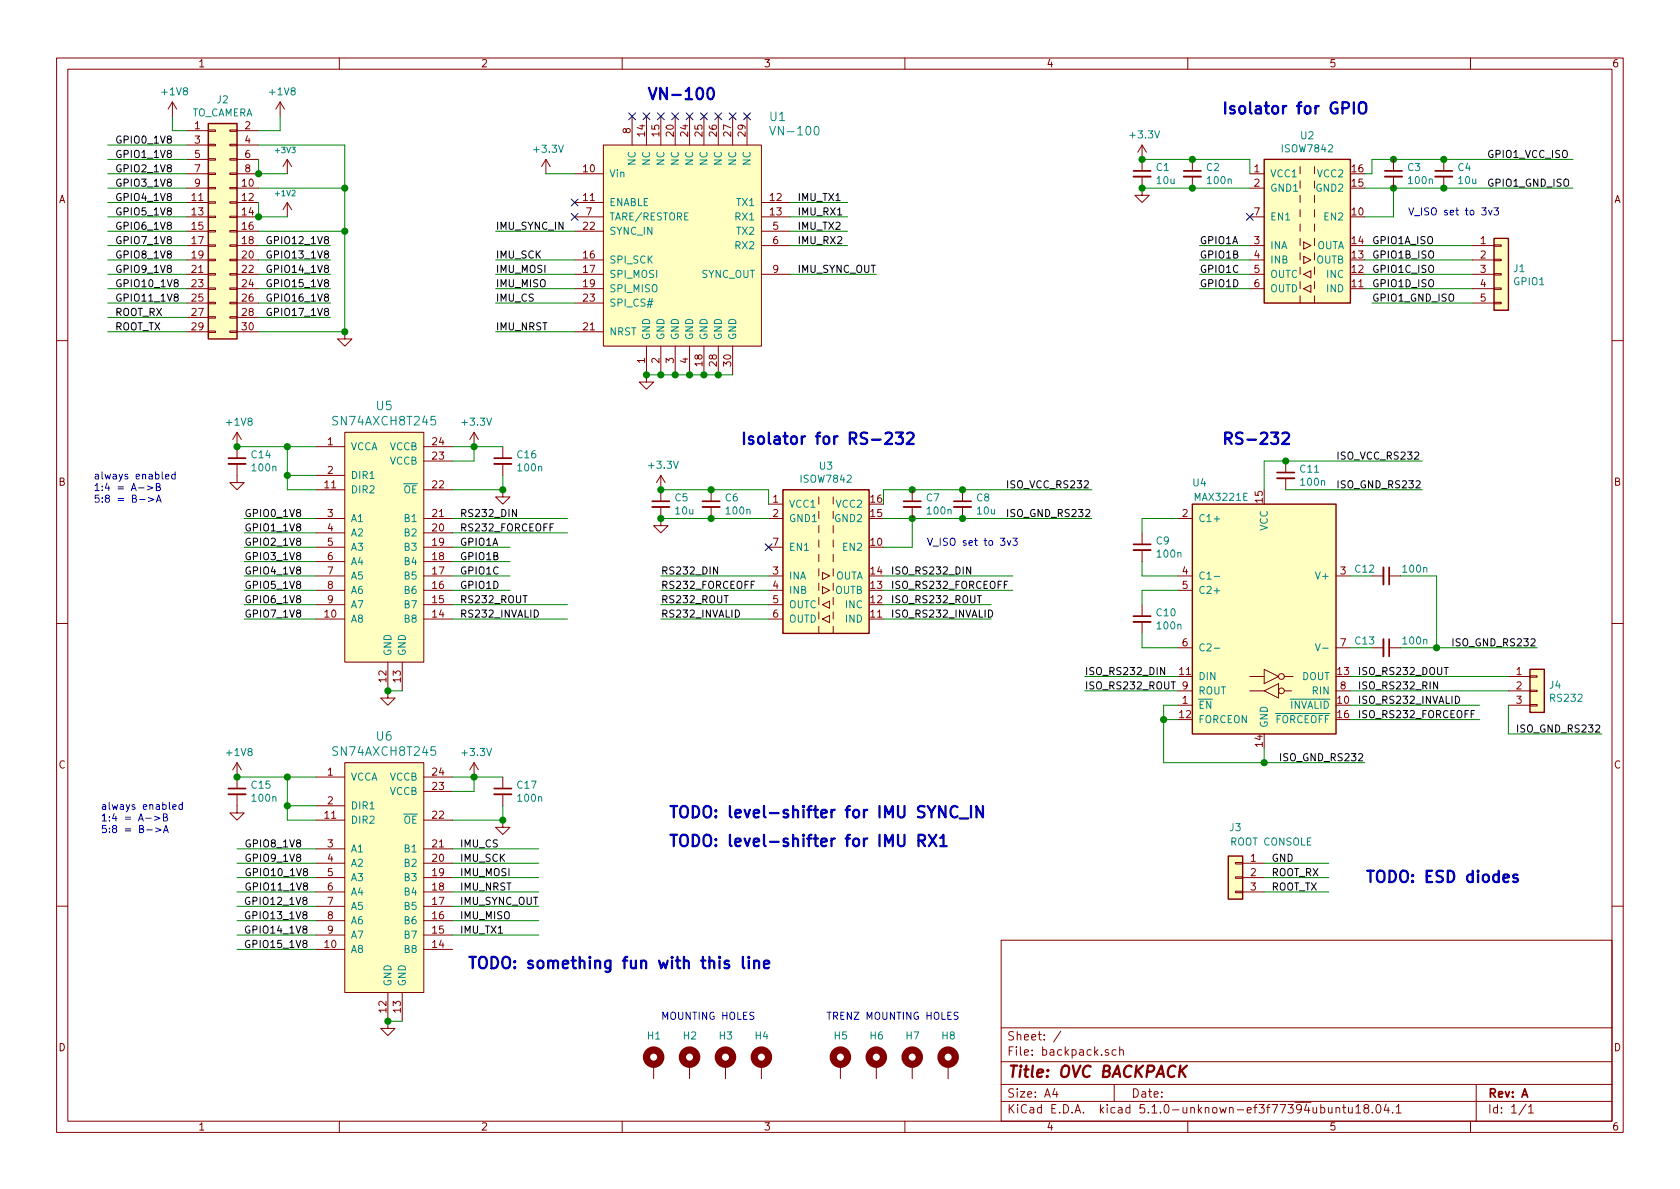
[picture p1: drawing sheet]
EESchema Schematic File Version 5
LIBS:backpack-cache
EELAYER 29 0
EELAYER END
$Descr A4 11693 8268
encoding utf-8
Sheet 1 1
Title "OVC BACKPACK"
Date ""
Rev "A"
Comp ""
Comment1 ""
Comment2 ""
Comment3 ""
Comment4 ""
$EndDescr
$Comp
L IMU:VN-100 U1
U 1 1
P 4700 1700
F 0 "U1" H 5350 2600 60  0000 L CNN
F 1 "VN-100" H 5350 2500 60  0000 L CNN
F 2 "IMU:VN-100" H 4700 1700 60  0001 C CNN
F 3 "http://www.vectornav.com/docs/default-source/documentation/vn-100-documentation/UM001.pdf?sfvrsn=10" H 5544 1594 60  0001 L CNN
	1    4700 1700
	1    0    0    -1  
$EndComp
$Comp
L Mechanical:MountingHole_Pad H1
U 1 1
P 4550 7400
F 0 "H1" H 4500 7600 50  0000 L CNN
F 1 "MountingHole_Pad" H 4650 7358 50  0001 L CNN
F 2 "MountingHole:MountingHole_3.2mm_M3_DIN965_Pad" H 4550 7400 50  0001 C CNN
F 3 "~" H 4550 7400 50  0001 C CNN
	1    4550 7400
	1    0    0    -1  
$EndComp
$Comp
L Mechanical:MountingHole_Pad H2
U 1 1
P 4800 7400
F 0 "H2" H 4750 7600 50  0000 L CNN
F 1 "MountingHole_Pad" H 4900 7358 50  0001 L CNN
F 2 "MountingHole:MountingHole_3.2mm_M3_DIN965_Pad" H 4800 7400 50  0001 C CNN
F 3 "~" H 4800 7400 50  0001 C CNN
	1    4800 7400
	1    0    0    -1  
$EndComp
$Comp
L Mechanical:MountingHole_Pad H3
U 1 1
P 5050 7400
F 0 "H3" H 5000 7600 50  0000 L CNN
F 1 "MountingHole_Pad" H 5150 7358 50  0001 L CNN
F 2 "MountingHole:MountingHole_3.2mm_M3_DIN965_Pad" H 5050 7400 50  0001 C CNN
F 3 "~" H 5050 7400 50  0001 C CNN
	1    5050 7400
	1    0    0    -1  
$EndComp
$Comp
L Mechanical:MountingHole_Pad H4
U 1 1
P 5300 7400
F 0 "H4" H 5250 7600 50  0000 L CNN
F 1 "MountingHole_Pad" H 5400 7358 50  0001 L CNN
F 2 "MountingHole:MountingHole_3.2mm_M3_DIN965_Pad" H 5300 7400 50  0001 C CNN
F 3 "~" H 5300 7400 50  0001 C CNN
	1    5300 7400
	1    0    0    -1  
$EndComp
$Comp
L Device:C_Small C1
U 1 1
P 7950 1200
F 0 "C1" H 8042 1246 50  0000 L CNN
F 1 "10u" H 8042 1155 50  0000 L CNN
F 2 "Capacitor_SMD:C_0603_1608Metric" H 7950 1200 50  0001 C CNN
F 3 "~" H 7950 1200 50  0001 C CNN
	1    7950 1200
	1    0    0    -1  
$EndComp
$Comp
L Device:C_Small C2
U 1 1
P 8300 1200
F 0 "C2" H 8392 1246 50  0000 L CNN
F 1 "100n" H 8392 1155 50  0000 L CNN
F 2 "Capacitor_SMD:C_0603_1608Metric" H 8300 1200 50  0001 C CNN
F 3 "~" H 8300 1200 50  0001 C CNN
	1    8300 1200
	1    0    0    -1  
$EndComp
$Comp
L power:GND #PWR0103
U 1 1
P 7950 1300
F 0 "#PWR0103" H 7950 1050 50  0001 C CNN
F 1 "GND" H 7955 1127 50  0001 C CNN
F 2 "" H 7950 1300 50  0001 C CNN
F 3 "" H 7950 1300 50  0001 C CNN
	1    7950 1300
	1    0    0    -1  
$EndComp
$Comp
L power:+3.3V #PWR0106
U 1 1
P 7950 1100
F 0 "#PWR0106" H 7950 950 50  0001 C CNN
F 1 "+3.3V" H 7965 1273 50  0000 C CNN
F 2 "" H 7950 1100 50  0001 C CNN
F 3 "" H 7950 1100 50  0001 C CNN
	1    7950 1100
	1    0    0    -1  
$EndComp
$Comp
L Isolator:ISO7342C U2
U 1 1
P 9100 1600
F 0 "U2" H 9100 2267 50  0000 C CNN
F 1 "ISOW7842" H 9100 2176 50  0000 C CNN
F 2 "Package_SO:SOIC-16W_7.5x10.3mm_P1.27mm" H 9100 1050 50  0001 C CIN
F 3 "http://www.ti.com/general/docs/lit/getliterature.tsp?genericPartNumber=iso7342c&fileType=pdf" H 9100 2000 50  0001 C CNN
	1    9100 1600
	1    0    0    -1  
$EndComp
Wire Wire Line
	7950 1100 8300 1100
Wire Wire Line
	8700 1100 8700 1200
Connection ~ 8300 1100
Wire Wire Line
	8300 1100 8700 1100
Wire Wire Line
	7950 1300 8300 1300
Connection ~ 8300 1300
Wire Wire Line
	8300 1300 8700 1300
Connection ~ 7950 1300
Wire Wire Line
	8700 1700 8350 1700
Text Label 8350 1700 0    50   ~ 0
GPIO1A
Wire Wire Line
	8700 1800 8350 1800
Text Label 8350 1800 0    50   ~ 0
GPIO1B
Wire Wire Line
	8700 1900 8350 1900
Text Label 8350 1900 0    50   ~ 0
GPIO1C
Wire Wire Line
	8700 2000 8350 2000
Text Label 8350 2000 0    50   ~ 0
GPIO1D
Wire Wire Line
	10250 1700 9500 1700
Text Label 9550 1700 0    50   ~ 0
GPIO1A_ISO
Wire Wire Line
	10250 1800 9500 1800
Text Label 9550 1800 0    50   ~ 0
GPIO1B_ISO
Wire Wire Line
	10250 1900 9500 1900
Text Label 9550 1900 0    50   ~ 0
GPIO1C_ISO
Wire Wire Line
	10250 2000 9500 2000
Text Label 9550 2000 0    50   ~ 0
GPIO1D_ISO
Connection ~ 7950 1100
$Comp
L Connector_Generic:Conn_01x05 J1
U 1 1
P 10450 1900
F 0 "J1" H 10530 1942 50  0000 L CNN
F 1 "GPIO1" H 10530 1851 50  0000 L CNN
F 2 "Connector_Molex:Molex_Nano-Fit_105313-xx05_1x05_P2.50mm_Horizontal" H 10450 1900 50  0001 C CNN
F 3 "~" H 10450 1900 50  0001 C CNN
	1    10450 1900
	1    0    0    -1  
$EndComp
$Comp
L Device:C_Small C4
U 1 1
P 10050 1200
F 0 "C4" H 10142 1246 50  0000 L CNN
F 1 "10u" H 10142 1155 50  0000 L CNN
F 2 "Capacitor_SMD:C_0603_1608Metric" H 10050 1200 50  0001 C CNN
F 3 "~" H 10050 1200 50  0001 C CNN
	1    10050 1200
	1    0    0    -1  
$EndComp
Wire Wire Line
	9500 1300 9700 1300
Connection ~ 9700 1300
Connection ~ 10050 1300
Wire Wire Line
	9500 1200 9550 1200
Wire Wire Line
	9550 1200 9550 1100
Wire Wire Line
	9550 1100 9700 1100
Connection ~ 9700 1100
Connection ~ 10050 1100
Text Label 10350 1100 0    50   ~ 0
GPIO1_VCC_ISO
Wire Wire Line
	10050 1100 10950 1100
Wire Wire Line
	10050 1300 10950 1300
Text Label 9550 2100 0    50   ~ 0
GPIO1_GND_ISO
Wire Wire Line
	9550 2100 10250 2100
Text Label 10350 1300 0    50   ~ 0
GPIO1_GND_ISO
$Comp
L power:GND #PWR0101
U 1 1
P 4500 2600
F 0 "#PWR0101" H 4500 2350 50  0001 C CNN
F 1 "GND" H 4505 2427 50  0001 C CNN
F 2 "" H 4500 2600 50  0001 C CNN
F 3 "" H 4500 2600 50  0001 C CNN
	1    4500 2600
	1    0    0    -1  
$EndComp
$Comp
L power:+3.3V #PWR0102
U 1 1
P 3800 1200
F 0 "#PWR0102" H 3800 1050 50  0001 C CNN
F 1 "+3.3V" H 3815 1373 50  0000 C CNN
F 2 "" H 3800 1200 50  0001 C CNN
F 3 "" H 3800 1200 50  0001 C CNN
	1    3800 1200
	1    0    0    -1  
$EndComp
Wire Wire Line
	3800 1200 4000 1200
Wire Wire Line
	9700 1300 10050 1300
Wire Wire Line
	9700 1100 10050 1100
$Comp
L Device:C_Small C3
U 1 1
P 9700 1200
F 0 "C3" H 9792 1246 50  0000 L CNN
F 1 "100n" H 9792 1155 50  0000 L CNN
F 2 "Capacitor_SMD:C_0603_1608Metric" H 9700 1200 50  0001 C CNN
F 3 "~" H 9700 1200 50  0001 C CNN
	1    9700 1200
	1    0    0    -1  
$EndComp
Text Notes 4600 7100 0    50   ~ 0
MOUNTING HOLES
Wire Wire Line
	4000 1600 3450 1600
Text Label 3450 1600 0    50   ~ 0
IMU_SYNC_IN
Wire Wire Line
	4000 1800 3450 1800
Text Label 3450 1800 0    50   ~ 0
IMU_SCK
Wire Wire Line
	4000 1900 3450 1900
Text Label 3450 1900 0    50   ~ 0
IMU_MOSI
Wire Wire Line
	4000 2000 3450 2000
Text Label 3450 2000 0    50   ~ 0
IMU_MISO
Wire Wire Line
	4000 2100 3450 2100
Text Label 3450 2100 0    50   ~ 0
IMU_CS
Wire Wire Line
	4000 2300 3450 2300
Text Label 3450 2300 0    50   ~ 0
IMU_NRST
Text Label 5550 1900 0    50   ~ 0
IMU_SYNC_OUT
Wire Wire Line
	5500 1900 6100 1900
Text Label 5550 1400 0    50   ~ 0
IMU_TX1
Wire Wire Line
	5500 1400 5900 1400
Text Label 5550 1500 0    50   ~ 0
IMU_RX1
Wire Wire Line
	5500 1500 5900 1500
Text Label 5550 1600 0    50   ~ 0
IMU_TX2
Wire Wire Line
	5500 1600 5900 1600
Text Label 5550 1700 0    50   ~ 0
IMU_RX2
Wire Wire Line
	5500 1700 5900 1700
NoConn ~ 4400 800 
NoConn ~ 4500 800 
NoConn ~ 4600 800 
NoConn ~ 4700 800 
NoConn ~ 4800 800 
NoConn ~ 4900 800 
NoConn ~ 5000 800 
NoConn ~ 5100 800 
NoConn ~ 5200 800 
$Comp
L Connector_Generic:Conn_02x15_Odd_Even J2
U 1 1
P 1500 1600
F 0 "J2" H 1550 2517 50  0000 C CNN
F 1 "TO_CAMERA" H 1550 2426 50  0000 C CNN
F 2 "Connector_PinSocket_1.27mm:PinSocket_2x15_P1.27mm_Vertical" H 1500 1600 50  0001 C CNN
F 3 "~" H 1500 1600 50  0001 C CNN
	1    1500 1600
	1    0    0    -1  
$EndComp
Wire Wire Line
	1300 900  1200 900 
Wire Wire Line
	1200 900  1200 800 
$Comp
L power:+1V8 #PWR0104
U 1 1
P 1200 800
F 0 "#PWR0104" H 1200 650 50  0001 C CNN
F 1 "+1V8" H 1215 973 50  0000 C CNN
F 2 "" H 1200 800 50  0001 C CNN
F 3 "" H 1200 800 50  0001 C CNN
	1    1200 800 
	1    0    0    -1  
$EndComp
$Comp
L power:+1V8 #PWR0105
U 1 1
P 1950 800
F 0 "#PWR0105" H 1950 650 50  0001 C CNN
F 1 "+1V8" H 1965 973 50  0000 C CNN
F 2 "" H 1950 800 50  0001 C CNN
F 3 "" H 1950 800 50  0001 C CNN
	1    1950 800 
	1    0    0    -1  
$EndComp
Wire Wire Line
	1800 900  1950 900 
Wire Wire Line
	1950 900  1950 800 
Text Label 800  1000 0    50   ~ 0
GPIO0_1V8
Wire Wire Line
	750  1000 1300 1000
Text Label 800  1100 0    50   ~ 0
GPIO1_1V8
Wire Wire Line
	750  1100 1300 1100
Text Label 800  1200 0    50   ~ 0
GPIO2_1V8
Wire Wire Line
	750  1200 1300 1200
Text Label 800  1300 0    50   ~ 0
GPIO3_1V8
Wire Wire Line
	750  1300 1300 1300
Text Label 800  1400 0    50   ~ 0
GPIO4_1V8
Wire Wire Line
	750  1400 1300 1400
Text Label 800  1500 0    50   ~ 0
GPIO5_1V8
Wire Wire Line
	750  1500 1300 1500
Text Label 800  1600 0    50   ~ 0
GPIO6_1V8
Wire Wire Line
	750  1600 1300 1600
Text Label 800  1700 0    50   ~ 0
GPIO7_1V8
Wire Wire Line
	750  1700 1300 1700
Text Label 800  1800 0    50   ~ 0
GPIO8_1V8
Wire Wire Line
	750  1800 1300 1800
Text Label 800  1900 0    50   ~ 0
GPIO9_1V8
Wire Wire Line
	750  1900 1300 1900
Text Label 800  2000 0    50   ~ 0
GPIO10_1V8
Wire Wire Line
	750  2000 1300 2000
Text Label 800  2100 0    50   ~ 0
GPIO11_1V8
Wire Wire Line
	750  2100 1300 2100
Text Label 800  2200 0    50   ~ 0
ROOT_RX
Wire Wire Line
	750  2200 1300 2200
Text Label 800  2300 0    50   ~ 0
ROOT_TX
Wire Wire Line
	750  2300 1300 2300
Text Label 2300 1700 2    50   ~ 0
GPIO12_1V8
Wire Wire Line
	2300 1700 1800 1700
Text Label 2300 1800 2    50   ~ 0
GPIO13_1V8
Wire Wire Line
	2300 1800 1800 1800
Text Label 2300 1900 2    50   ~ 0
GPIO14_1V8
Wire Wire Line
	2300 1900 1800 1900
Text Label 2300 2000 2    50   ~ 0
GPIO15_1V8
Wire Wire Line
	2300 2000 1800 2000
Text Label 2300 2100 2    50   ~ 0
GPIO16_1V8
Wire Wire Line
	2300 2100 1800 2100
Text Label 2300 2200 2    50   ~ 0
GPIO17_1V8
Wire Wire Line
	2300 2200 1800 2200
$Comp
L power:+3V3 #PWR0107
U 1 1
P 2000 1200
F 0 "#PWR0107" H 2000 1050 50  0001 C CNN
F 1 "+3V3" H 2015 1365 39  0000 C CNN
F 2 "" H 2000 1200 50  0001 C CNN
F 3 "" H 2000 1200 50  0001 C CNN
	1    2000 1200
	-1   0    0    -1  
$EndComp
Wire Wire Line
	2000 1200 1800 1200
$Comp
L power:+1V2 #PWR0108
U 1 1
P 2000 1500
F 0 "#PWR0108" H 2000 1350 50  0001 C CNN
F 1 "+1V2" H 2015 1665 39  0000 C CNN
F 2 "" H 2000 1500 50  0001 C CNN
F 3 "" H 2000 1500 50  0001 C CNN
	1    2000 1500
	-1   0    0    -1  
$EndComp
Wire Wire Line
	2000 1500 1800 1500
Wire Wire Line
	1800 1600 2400 1600
Wire Wire Line
	2400 1600 2400 2300
Wire Wire Line
	2400 2300 1800 2300
Wire Wire Line
	1800 1300 2400 1300
Wire Wire Line
	2400 1300 2400 1600
Connection ~ 2400 1600
Wire Wire Line
	1800 1000 2400 1000
Wire Wire Line
	2400 1000 2400 1300
Connection ~ 2400 1300
$Comp
L power:GND #PWR0109
U 1 1
P 2400 2300
F 0 "#PWR0109" H 2400 2050 50  0001 C CNN
F 1 "GND" H 2405 2127 50  0001 C CNN
F 2 "" H 2400 2300 50  0001 C CNN
F 3 "" H 2400 2300 50  0001 C CNN
	1    2400 2300
	-1   0    0    -1  
$EndComp
Connection ~ 2400 2300
Wire Wire Line
	1800 1400 1800 1500
Wire Wire Line
	1800 1100 1800 1200
$Comp
L Connector_Generic:Conn_01x03 J3
U 1 1
P 8600 6100
F 0 "J3" H 8600 6450 50  0000 C CNN
F 1 "ROOT CONSOLE" H 8350 6350 50  0000 C CNN
F 2 "Connector_PinHeader_2.54mm:PinHeader_1x03_P2.54mm_Horizontal" H 8600 6100 50  0001 C CNN
F 3 "~" H 8600 6100 50  0001 C CNN
	1    8600 6100
	-1   0    0    -1  
$EndComp
Text Label 8850 6100 0    50   ~ 0
ROOT_RX
Wire Wire Line
	8800 6100 9250 6100
Text Label 8850 6200 0    50   ~ 0
ROOT_TX
Wire Wire Line
	8800 6200 9250 6200
Wire Wire Line
	8800 6000 9250 6000
Text Label 8850 6000 0    50   ~ 0
GND
$Comp
L Device:C_Small C5
U 1 1
P 4600 3500
F 0 "C5" H 4692 3546 50  0000 L CNN
F 1 "10u" H 4692 3455 50  0000 L CNN
F 2 "Capacitor_SMD:C_0603_1608Metric" H 4600 3500 50  0001 C CNN
F 3 "~" H 4600 3500 50  0001 C CNN
	1    4600 3500
	1    0    0    -1  
$EndComp
$Comp
L Device:C_Small C6
U 1 1
P 4950 3500
F 0 "C6" H 5042 3546 50  0000 L CNN
F 1 "100n" H 5042 3455 50  0000 L CNN
F 2 "Capacitor_SMD:C_0603_1608Metric" H 4950 3500 50  0001 C CNN
F 3 "~" H 4950 3500 50  0001 C CNN
	1    4950 3500
	1    0    0    -1  
$EndComp
$Comp
L power:GND #PWR0110
U 1 1
P 4600 3600
F 0 "#PWR0110" H 4600 3350 50  0001 C CNN
F 1 "GND" H 4605 3427 50  0001 C CNN
F 2 "" H 4600 3600 50  0001 C CNN
F 3 "" H 4600 3600 50  0001 C CNN
	1    4600 3600
	1    0    0    -1  
$EndComp
$Comp
L power:+3.3V #PWR0111
U 1 1
P 4600 3400
F 0 "#PWR0111" H 4600 3250 50  0001 C CNN
F 1 "+3.3V" H 4615 3573 50  0000 C CNN
F 2 "" H 4600 3400 50  0001 C CNN
F 3 "" H 4600 3400 50  0001 C CNN
	1    4600 3400
	1    0    0    -1  
$EndComp
$Comp
L Isolator:ISO7342C U3
U 1 1
P 5750 3900
F 0 "U3" H 5750 4567 50  0000 C CNN
F 1 "ISOW7842" H 5750 4476 50  0000 C CNN
F 2 "Package_SO:SOIC-16W_7.5x10.3mm_P1.27mm" H 5750 3350 50  0001 C CIN
F 3 "http://www.ti.com/general/docs/lit/getliterature.tsp?genericPartNumber=iso7342c&fileType=pdf" H 5750 4300 50  0001 C CNN
	1    5750 3900
	1    0    0    -1  
$EndComp
Wire Wire Line
	4600 3400 4950 3400
Wire Wire Line
	5350 3400 5350 3500
Connection ~ 4950 3400
Wire Wire Line
	4950 3400 5350 3400
Wire Wire Line
	4600 3600 4950 3600
Connection ~ 4950 3600
Wire Wire Line
	4950 3600 5350 3600
Connection ~ 4600 3600
Wire Wire Line
	5350 4000 4600 4000
Text Label 4600 4000 0    50   ~ 0
RS232_DIN
Wire Wire Line
	5350 4100 4600 4100
Wire Wire Line
	5350 4200 4600 4200
Text Label 4600 4200 0    50   ~ 0
RS232_ROUT
Wire Wire Line
	5350 4300 4600 4300
Text Label 4600 4300 0    50   ~ 0
RS232_INVALID
Text Label 6200 4100 0    50   ~ 0
ISO_RS232_FORCEOFF
Wire Wire Line
	6900 4200 6150 4200
Text Label 6200 4200 0    50   ~ 0
ISO_RS232_ROUT
Wire Wire Line
	6900 4300 6150 4300
Text Label 6200 4300 0    50   ~ 0
ISO_RS232_INVALID
Connection ~ 4600 3400
$Comp
L Device:C_Small C8
U 1 1
P 6700 3500
F 0 "C8" H 6792 3546 50  0000 L CNN
F 1 "10u" H 6792 3455 50  0000 L CNN
F 2 "Capacitor_SMD:C_0603_1608Metric" H 6700 3500 50  0001 C CNN
F 3 "~" H 6700 3500 50  0001 C CNN
	1    6700 3500
	1    0    0    -1  
$EndComp
Wire Wire Line
	6150 3600 6350 3600
Connection ~ 6350 3600
Connection ~ 6700 3600
Connection ~ 6350 3400
Connection ~ 6700 3400
Text Label 7000 3400 0    50   ~ 0
ISO_VCC_RS232
Wire Wire Line
	6700 3400 7600 3400
Wire Wire Line
	6700 3600 7600 3600
Text Label 7000 3600 0    50   ~ 0
ISO_GND_RS232
Wire Wire Line
	6350 3600 6700 3600
Wire Wire Line
	6350 3400 6700 3400
$Comp
L Device:C_Small C7
U 1 1
P 6350 3500
F 0 "C7" H 6442 3546 50  0000 L CNN
F 1 "100n" H 6442 3455 50  0000 L CNN
F 2 "Capacitor_SMD:C_0603_1608Metric" H 6350 3500 50  0001 C CNN
F 3 "~" H 6350 3500 50  0001 C CNN
	1    6350 3500
	1    0    0    -1  
$EndComp
Text Label 4600 4100 0    50   ~ 0
RS232_FORCEOFF
$Comp
L Mechanical:MountingHole_Pad H5
U 1 1
P 5850 7400
F 0 "H5" H 5800 7600 50  0000 L CNN
F 1 "MountingHole_Pad" H 5950 7358 50  0001 L CNN
F 2 "MountingHole:MountingHole_3.2mm_M3_DIN965_Pad" H 5850 7400 50  0001 C CNN
F 3 "~" H 5850 7400 50  0001 C CNN
	1    5850 7400
	1    0    0    -1  
$EndComp
$Comp
L Mechanical:MountingHole_Pad H6
U 1 1
P 6100 7400
F 0 "H6" H 6050 7600 50  0000 L CNN
F 1 "MountingHole_Pad" H 6200 7358 50  0001 L CNN
F 2 "MountingHole:MountingHole_3.2mm_M3_DIN965_Pad" H 6100 7400 50  0001 C CNN
F 3 "~" H 6100 7400 50  0001 C CNN
	1    6100 7400
	1    0    0    -1  
$EndComp
$Comp
L Mechanical:MountingHole_Pad H7
U 1 1
P 6350 7400
F 0 "H7" H 6300 7600 50  0000 L CNN
F 1 "MountingHole_Pad" H 6450 7358 50  0001 L CNN
F 2 "MountingHole:MountingHole_3.2mm_M3_DIN965_Pad" H 6350 7400 50  0001 C CNN
F 3 "~" H 6350 7400 50  0001 C CNN
	1    6350 7400
	1    0    0    -1  
$EndComp
$Comp
L Mechanical:MountingHole_Pad H8
U 1 1
P 6600 7400
F 0 "H8" H 6550 7600 50  0000 L CNN
F 1 "MountingHole_Pad" H 6700 7358 50  0001 L CNN
F 2 "MountingHole:MountingHole_3.2mm_M3_DIN965_Pad" H 6600 7400 50  0001 C CNN
F 3 "~" H 6600 7400 50  0001 C CNN
	1    6600 7400
	1    0    0    -1  
$EndComp
Text Notes 5750 7100 0    50   ~ 0
TRENZ MOUNTING HOLES
Text Notes 9500 6150 0    79   ~ 16
TODO: ESD diodes
NoConn ~ 8700 1500
NoConn ~ 5350 3800
Wire Wire Line
	9500 1500 9700 1500
Wire Wire Line
	9700 1500 9700 1300
Wire Wire Line
	6150 3800 6350 3800
Wire Wire Line
	6350 3800 6350 3600
Text Notes 9800 1500 0    50   ~ 0
V_ISO set to 3v3
Text Notes 6450 3800 0    50   ~ 0
V_ISO set to 3v3
$Comp
L Interface_UART:MAX3221 U4
U 1 1
P 8800 4300
F 0 "U4" H 8350 5250 50  0000 C CNN
F 1 "MAX3221E" H 8500 5150 50  0000 C CNN
F 2 "Package_SO:TSSOP-16_4.4x5mm_P0.65mm" H 8850 4300 50  0001 C CIN
F 3 "http://www.ti.com/lit/ds/symlink/max3221.pdf" H 8800 5250 50  0001 C CNN
	1    8800 4300
	1    0    0    -1  
$EndComp
Wire Wire Line
	8200 4700 7550 4700
Text Label 7550 4700 0    50   ~ 0
ISO_RS232_DIN
Wire Wire Line
	8200 4800 7550 4800
Text Label 7550 4800 0    50   ~ 0
ISO_RS232_ROUT
Text Label 9450 4900 0    50   ~ 0
ISO_RS232_INVALID
Text Label 9450 5000 0    50   ~ 0
ISO_RS232_FORCEOFF
Wire Wire Line
	8200 4900 8100 4900
Wire Wire Line
	8100 4900 8100 5000
Wire Wire Line
	8200 5000 8100 5000
Text Label 9450 4700 0    50   ~ 0
ISO_RS232_DOUT
Text Label 9450 4800 0    50   ~ 0
ISO_RS232_RIN
$Comp
L Connector_Generic:Conn_01x03 J4
U 1 1
P 10700 4800
F 0 "J4" H 10780 4842 50  0000 L CNN
F 1 "RS232" H 10780 4751 50  0000 L CNN
F 2 "Connector_Molex:Molex_Nano-Fit_105313-xx03_1x03_P2.50mm_Horizontal" H 10700 4800 50  0001 C CNN
F 3 "~" H 10700 4800 50  0001 C CNN
	1    10700 4800
	1    0    0    -1  
$EndComp
$Comp
L Device:C_Small C9
U 1 1
P 7950 3800
F 0 "C9" H 8042 3846 50  0000 L CNN
F 1 "100n" H 8042 3755 50  0000 L CNN
F 2 "Capacitor_SMD:C_0603_1608Metric" H 7950 3800 50  0001 C CNN
F 3 "~" H 7950 3800 50  0001 C CNN
	1    7950 3800
	1    0    0    -1  
$EndComp
Wire Wire Line
	8200 3600 7950 3600
Wire Wire Line
	7950 3600 7950 3700
Wire Wire Line
	7950 3900 7950 4000
Wire Wire Line
	7950 4000 8200 4000
$Comp
L Device:C_Small C10
U 1 1
P 7950 4300
F 0 "C10" H 8042 4346 50  0000 L CNN
F 1 "100n" H 8042 4255 50  0000 L CNN
F 2 "Capacitor_SMD:C_0603_1608Metric" H 7950 4300 50  0001 C CNN
F 3 "~" H 7950 4300 50  0001 C CNN
	1    7950 4300
	1    0    0    -1  
$EndComp
Wire Wire Line
	8200 4100 7950 4100
Wire Wire Line
	7950 4100 7950 4200
Wire Wire Line
	7950 4400 7950 4500
Wire Wire Line
	7950 4500 8200 4500
Wire Wire Line
	9550 4000 9400 4000
$Comp
L Device:C_Small C13
U 1 1
P 9650 4500
F 0 "C13" V 9600 4350 50  0000 C CNN
F 1 "100n" V 9600 4700 50  0000 C CNN
F 2 "Capacitor_SMD:C_0603_1608Metric" H 9650 4500 50  0001 C CNN
F 3 "~" H 9650 4500 50  0001 C CNN
	1    9650 4500
	0    1    1    0   
$EndComp
$Comp
L Device:C_Small C12
U 1 1
P 9650 4000
F 0 "C12" V 9600 3850 50  0000 C CNN
F 1 "100n" V 9600 4200 50  0000 C CNN
F 2 "Capacitor_SMD:C_0603_1608Metric" H 9650 4000 50  0001 C CNN
F 3 "~" H 9650 4000 50  0001 C CNN
	1    9650 4000
	0    1    1    0   
$EndComp
Wire Wire Line
	9550 4500 9400 4500
Wire Wire Line
	9750 4500 10000 4500
Wire Wire Line
	10000 4500 10000 4000
Wire Wire Line
	10000 4000 9750 4000
$Comp
L Device:C_Small C11
U 1 1
P 8950 3300
F 0 "C11" H 9042 3346 50  0000 L CNN
F 1 "100n" H 9042 3255 50  0000 L CNN
F 2 "Capacitor_SMD:C_0603_1608Metric" H 8950 3300 50  0001 C CNN
F 3 "~" H 8950 3300 50  0001 C CNN
	1    8950 3300
	1    0    0    -1  
$EndComp
Text Label 10100 4500 0    50   ~ 0
ISO_GND_RS232
Connection ~ 8100 5000
Wire Wire Line
	10000 4500 10700 4500
Connection ~ 10000 4500
Text Label 9300 3400 0    50   ~ 0
ISO_GND_RS232
Wire Wire Line
	8950 3400 9900 3400
Wire Wire Line
	8950 3200 8800 3200
Text Label 9300 3200 0    50   ~ 0
ISO_VCC_RS232
Wire Wire Line
	8950 3200 9900 3200
Connection ~ 8950 3200
Text Label 8900 5300 0    50   ~ 0
ISO_GND_RS232
Wire Wire Line
	8800 5300 9500 5300
Text Label 10550 5100 0    50   ~ 0
ISO_GND_RS232
Wire Wire Line
	9400 4700 10500 4700
Wire Wire Line
	9400 4800 10500 4800
Wire Wire Line
	10500 4900 10500 5100
Wire Wire Line
	6150 4100 7050 4100
Wire Wire Line
	9400 5000 10300 5000
Wire Wire Line
	9400 4900 10300 4900
Wire Wire Line
	10500 5100 11150 5100
Text Notes 5150 3100 0    79   ~ 16
Isolator for RS-232
$Comp
L voltage_translators:SN74AXCH8T245 U5
U 1 1
P 2700 3900
F 0 "U5" H 2675 4987 60  0000 C CNN
F 1 "SN74AXCH8T245" H 2675 4881 60  0000 C CNN
F 2 "Package_SO:TSSOP-24_4.4x7.8mm_P0.65mm" H 2700 3900 60  0001 C CNN
F 3 "" H 2700 3900 60  0000 C CNN
	1    2700 3900
	1    0    0    -1  
$EndComp
Wire Wire Line
	2000 3100 2200 3100
Wire Wire Line
	2200 3300 2000 3300
Wire Wire Line
	2000 3300 2000 3100
$Comp
L Device:C_Small C14
U 1 1
P 1650 3200
F 0 "C14" H 1742 3246 50  0000 L CNN
F 1 "100n" H 1742 3155 50  0000 L CNN
F 2 "Capacitor_SMD:C_0603_1608Metric" H 1650 3200 50  0001 C CNN
F 3 "~" H 1650 3200 50  0001 C CNN
	1    1650 3200
	1    0    0    -1  
$EndComp
Wire Wire Line
	1650 3100 2000 3100
Connection ~ 2000 3100
$Comp
L power:+1V8 #PWR01
U 1 1
P 1650 3100
F 0 "#PWR01" H 1650 2950 50  0001 C CNN
F 1 "+1V8" H 1665 3273 50  0000 C CNN
F 2 "" H 1650 3100 50  0001 C CNN
F 3 "" H 1650 3100 50  0001 C CNN
	1    1650 3100
	1    0    0    -1  
$EndComp
Connection ~ 1650 3100
$Comp
L power:+3.3V #PWR07
U 1 1
P 3300 3100
F 0 "#PWR07" H 3300 2950 50  0001 C CNN
F 1 "+3.3V" H 3315 3273 50  0000 C CNN
F 2 "" H 3300 3100 50  0001 C CNN
F 3 "" H 3300 3100 50  0001 C CNN
	1    3300 3100
	1    0    0    -1  
$EndComp
Wire Wire Line
	3150 3100 3300 3100
Wire Wire Line
	3150 3200 3300 3200
Wire Wire Line
	3300 3200 3300 3100
Connection ~ 3300 3100
$Comp
L Device:C_Small C16
U 1 1
P 3500 3200
F 0 "C16" H 3592 3246 50  0000 L CNN
F 1 "100n" H 3592 3155 50  0000 L CNN
F 2 "Capacitor_SMD:C_0603_1608Metric" H 3500 3200 50  0001 C CNN
F 3 "~" H 3500 3200 50  0001 C CNN
	1    3500 3200
	1    0    0    -1  
$EndComp
Wire Wire Line
	3300 3100 3500 3100
Wire Wire Line
	3150 3400 3500 3400
Wire Wire Line
	3500 3400 3500 3300
$Comp
L power:GND #PWR09
U 1 1
P 3500 3400
F 0 "#PWR09" H 3500 3150 50  0001 C CNN
F 1 "GND" H 3505 3227 50  0001 C CNN
F 2 "" H 3500 3400 50  0001 C CNN
F 3 "" H 3500 3400 50  0001 C CNN
	1    3500 3400
	1    0    0    -1  
$EndComp
Connection ~ 3500 3400
$Comp
L power:GND #PWR05
U 1 1
P 2700 4800
F 0 "#PWR05" H 2700 4550 50  0001 C CNN
F 1 "GND" H 2705 4627 50  0001 C CNN
F 2 "" H 2700 4800 50  0001 C CNN
F 3 "" H 2700 4800 50  0001 C CNN
	1    2700 4800
	1    0    0    -1  
$EndComp
Wire Wire Line
	2700 4800 2800 4800
Text Notes 650  3500 0    50   ~ 0
always enabled\n1:4 = A->B\n5:8 = B->A
Text Label 1700 3600 0    50   ~ 0
GPIO0_1V8
Wire Wire Line
	1700 3600 2200 3600
Text Label 1700 3700 0    50   ~ 0
GPIO1_1V8
Wire Wire Line
	1700 3700 2200 3700
Text Label 3200 3600 0    50   ~ 0
RS232_DIN
Text Label 3200 3700 0    50   ~ 0
RS232_FORCEOFF
Wire Wire Line
	3150 3600 3950 3600
Wire Wire Line
	3150 3700 3950 3700
$Comp
L voltage_translators:SN74AXCH8T245 U6
U 1 1
P 2700 6200
F 0 "U6" H 2675 7287 60  0000 C CNN
F 1 "SN74AXCH8T245" H 2675 7181 60  0000 C CNN
F 2 "Package_SO:TSSOP-24_4.4x7.8mm_P0.65mm" H 2700 6200 60  0001 C CNN
F 3 "" H 2700 6200 60  0000 C CNN
	1    2700 6200
	1    0    0    -1  
$EndComp
Wire Wire Line
	2200 5700 2000 5700
Wire Wire Line
	2200 5600 2000 5600
$Comp
L Device:C_Small C15
U 1 1
P 1650 5500
F 0 "C15" H 1742 5546 50  0000 L CNN
F 1 "100n" H 1742 5455 50  0000 L CNN
F 2 "Capacitor_SMD:C_0603_1608Metric" H 1650 5500 50  0001 C CNN
F 3 "~" H 1650 5500 50  0001 C CNN
	1    1650 5500
	1    0    0    -1  
$EndComp
$Comp
L power:+1V8 #PWR03
U 1 1
P 1650 5400
F 0 "#PWR03" H 1650 5250 50  0001 C CNN
F 1 "+1V8" H 1665 5573 50  0000 C CNN
F 2 "" H 1650 5400 50  0001 C CNN
F 3 "" H 1650 5400 50  0001 C CNN
	1    1650 5400
	1    0    0    -1  
$EndComp
Connection ~ 1650 5400
$Comp
L power:GND #PWR04
U 1 1
P 1650 5600
F 0 "#PWR04" H 1650 5350 50  0001 C CNN
F 1 "GND" H 1655 5427 50  0001 C CNN
F 2 "" H 1650 5600 50  0001 C CNN
F 3 "" H 1650 5600 50  0001 C CNN
	1    1650 5600
	-1   0    0    -1  
$EndComp
$Comp
L power:+3.3V #PWR08
U 1 1
P 3300 5400
F 0 "#PWR08" H 3300 5250 50  0001 C CNN
F 1 "+3.3V" H 3315 5573 50  0000 C CNN
F 2 "" H 3300 5400 50  0001 C CNN
F 3 "" H 3300 5400 50  0001 C CNN
	1    3300 5400
	1    0    0    -1  
$EndComp
Wire Wire Line
	3150 5400 3300 5400
Wire Wire Line
	3150 5500 3300 5500
Wire Wire Line
	3300 5500 3300 5400
Connection ~ 3300 5400
$Comp
L Device:C_Small C17
U 1 1
P 3500 5500
F 0 "C17" H 3592 5546 50  0000 L CNN
F 1 "100n" H 3592 5455 50  0000 L CNN
F 2 "Capacitor_SMD:C_0603_1608Metric" H 3500 5500 50  0001 C CNN
F 3 "~" H 3500 5500 50  0001 C CNN
	1    3500 5500
	1    0    0    -1  
$EndComp
Wire Wire Line
	3300 5400 3500 5400
Wire Wire Line
	3150 5700 3500 5700
Wire Wire Line
	3500 5700 3500 5600
$Comp
L power:GND #PWR010
U 1 1
P 3500 5700
F 0 "#PWR010" H 3500 5450 50  0001 C CNN
F 1 "GND" H 3505 5527 50  0001 C CNN
F 2 "" H 3500 5700 50  0001 C CNN
F 3 "" H 3500 5700 50  0001 C CNN
	1    3500 5700
	1    0    0    -1  
$EndComp
Connection ~ 3500 5700
$Comp
L power:GND #PWR06
U 1 1
P 2700 7100
F 0 "#PWR06" H 2700 6850 50  0001 C CNN
F 1 "GND" H 2705 6927 50  0001 C CNN
F 2 "" H 2700 7100 50  0001 C CNN
F 3 "" H 2700 7100 50  0001 C CNN
	1    2700 7100
	1    0    0    -1  
$EndComp
Wire Wire Line
	2700 7100 2800 7100
Connection ~ 2700 7100
Text Label 1700 4000 0    50   ~ 0
GPIO4_1V8
Wire Wire Line
	1700 4000 2200 4000
Text Label 1700 4100 0    50   ~ 0
GPIO5_1V8
Wire Wire Line
	1700 4100 2200 4100
Wire Wire Line
	1650 5400 2000 5400
Wire Wire Line
	2000 5600 2000 5700
Text Label 3200 4200 0    50   ~ 0
RS232_ROUT
Text Label 3200 4300 0    50   ~ 0
RS232_INVALID
Wire Wire Line
	3150 4200 3950 4200
Wire Wire Line
	3150 4300 3950 4300
Wire Wire Line
	2200 3400 2000 3400
Wire Wire Line
	2000 3400 2000 3300
Connection ~ 2000 3300
Text Notes 700  5800 0    50   ~ 0
always enabled\n1:4 = A->B\n5:8 = B->A
Wire Wire Line
	2000 5400 2000 5600
Connection ~ 2000 5400
Wire Wire Line
	2000 5400 2200 5400
Connection ~ 2000 5600
$Comp
L power:GND #PWR02
U 1 1
P 1650 3300
F 0 "#PWR02" H 1650 3050 50  0001 C CNN
F 1 "GND" H 1655 3127 50  0001 C CNN
F 2 "" H 1650 3300 50  0001 C CNN
F 3 "" H 1650 3300 50  0001 C CNN
	1    1650 3300
	-1   0    0    -1  
$EndComp
Text Label 3200 3800 0    50   ~ 0
GPIO1A
Text Label 3200 3900 0    50   ~ 0
GPIO1B
Wire Wire Line
	3150 3800 3550 3800
Wire Wire Line
	3150 3900 3550 3900
Text Label 1700 3800 0    50   ~ 0
GPIO2_1V8
Wire Wire Line
	1700 3800 2200 3800
Text Label 1700 3900 0    50   ~ 0
GPIO3_1V8
Wire Wire Line
	1700 3900 2200 3900
Text Label 3200 4000 0    50   ~ 0
GPIO1C
Text Label 3200 4100 0    50   ~ 0
GPIO1D
Wire Wire Line
	3150 4000 3550 4000
Wire Wire Line
	3150 4100 3550 4100
Text Label 1700 4200 0    50   ~ 0
GPIO6_1V8
Wire Wire Line
	1700 4200 2200 4200
Text Label 1700 4300 0    50   ~ 0
GPIO7_1V8
Wire Wire Line
	1700 4300 2200 4300
Text Label 1700 5900 0    50   ~ 0
GPIO8_1V8
Wire Wire Line
	1650 5900 2200 5900
Text Label 1700 6000 0    50   ~ 0
GPIO9_1V8
Wire Wire Line
	1650 6000 2200 6000
Text Label 1700 6100 0    50   ~ 0
GPIO10_1V8
Wire Wire Line
	1650 6100 2200 6100
Text Label 1700 6200 0    50   ~ 0
GPIO11_1V8
Wire Wire Line
	1650 6200 2200 6200
Text Label 2150 6300 2    50   ~ 0
GPIO12_1V8
Text Label 2150 6400 2    50   ~ 0
GPIO13_1V8
Text Label 2150 6500 2    50   ~ 0
GPIO14_1V8
Text Label 2150 6600 2    50   ~ 0
GPIO15_1V8
Wire Wire Line
	1650 6300 2200 6300
Wire Wire Line
	1650 6400 2200 6400
Wire Wire Line
	1650 6500 2200 6500
Wire Wire Line
	1650 6600 2200 6600
Text Label 3200 6300 0    50   ~ 0
IMU_SYNC_OUT
Wire Wire Line
	3150 6300 3750 6300
Text Label 3200 6400 0    50   ~ 0
IMU_MISO
Wire Wire Line
	3150 6400 3750 6400
Text Label 3200 5900 0    50   ~ 0
IMU_CS
Text Label 3200 6000 0    50   ~ 0
IMU_SCK
Text Label 3200 6100 0    50   ~ 0
IMU_MOSI
Text Label 3200 6200 0    50   ~ 0
IMU_NRST
NoConn ~ 4000 1400
Wire Wire Line
	4500 2600 4600 2600
Connection ~ 4500 2600
Connection ~ 4600 2600
Wire Wire Line
	4600 2600 4700 2600
Connection ~ 4700 2600
Wire Wire Line
	4700 2600 4800 2600
Connection ~ 4800 2600
Wire Wire Line
	4800 2600 4900 2600
Connection ~ 4900 2600
Wire Wire Line
	4900 2600 5000 2600
Connection ~ 5000 2600
Wire Wire Line
	5000 2600 5100 2600
Connection ~ 1800 1200
Connection ~ 1800 1500
Connection ~ 2700 4800
Wire Wire Line
	6150 3500 6150 3400
Wire Wire Line
	6150 3400 6350 3400
Wire Wire Line
	8800 5200 8800 5300
Wire Wire Line
	8100 5300 8800 5300
Wire Wire Line
	8100 5000 8100 5300
Connection ~ 8800 5300
Wire Wire Line
	8800 3200 8800 3400
Wire Wire Line
	3150 6200 3750 6200
Wire Wire Line
	3150 6100 3750 6100
Wire Wire Line
	3150 6000 3750 6000
Wire Wire Line
	3150 5900 3750 5900
NoConn ~ 4000 1500
Text Notes 4650 5700 0    79   ~ 16
TODO: level-shifter for IMU SYNC_IN
Text Notes 3250 6750 0    79   ~ 16
TODO: something fun with this line
Text Notes 4650 5900 0    79   ~ 16
TODO: level-shifter for IMU RX1
Text Label 3200 6500 0    50   ~ 0
IMU_TX1
Wire Wire Line
	3150 6500 3750 6500
Text Notes 8500 800  0    79   ~ 16
Isolator for GPIO
Text Notes 8500 3100 0    79   ~ 16
RS-232
Text Label 6200 4000 0    50   ~ 0
ISO_RS232_DIN
Wire Wire Line
	6150 4000 7050 4000
Text Notes 4500 700  0    79   ~ 16
VN-100
$EndSCHEMATC
